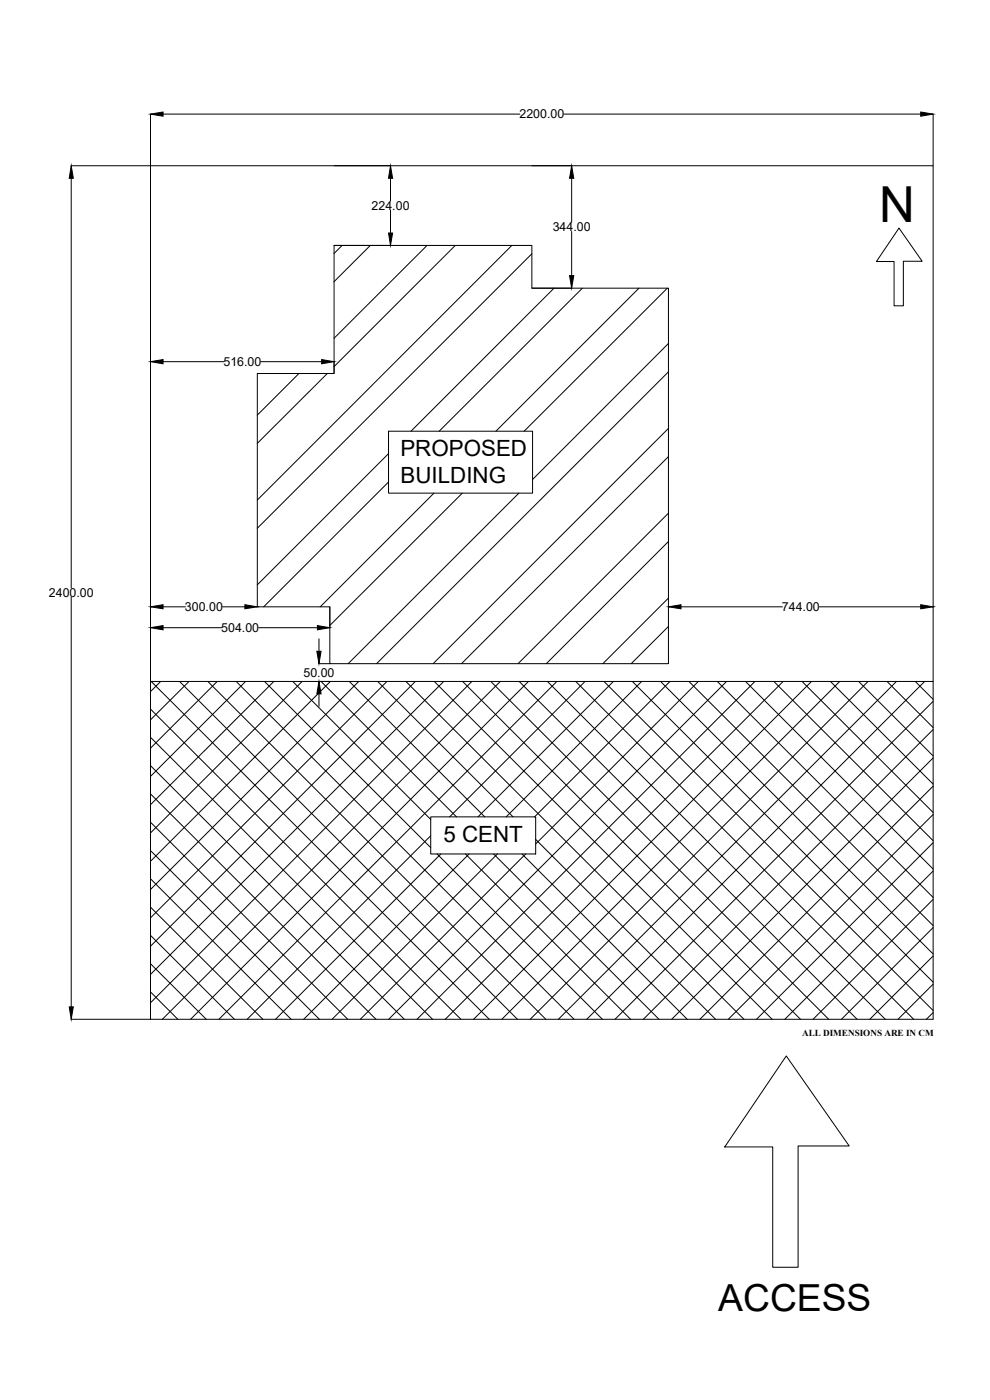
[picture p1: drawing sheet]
<svg xmlns="http://www.w3.org/2000/svg" width="297mm" height="420mm" viewBox="0 0 297 420" stroke-linecap="round" stroke-linejoin="round" font-family="sans-serif">
<!-- layer: 0 -->
<g fill="none" stroke="#000" stroke-width=".3">
<path d="M45.2 34.2v15.5h-23.8M48.9 34.2h107.1M169.2 34.2h107.1M280 34.2v15.5M21.4 53.5v122.9M100.3 49.7h16.9M117.2 53.5v6.8M159.6 49.7h11.9M171.5 53.5v13.3M100.2 73.7h59.4v12.8h41v112.7h-101.6v-17.1h-21.8v-70h23zM100.3 73.7h16.9M102.6 73.7l-2.4 2.4"/>
<path d="M111.1 73.7l-10.9 10.8M117.2 63.1v6.8M128.1 73.7l-27.9 27.8M136.6 73.7l-36.4 36.3M153.6 73.7l-76.4 76.4M159.6 76.2l-82.4 82.3M171.5 69.5v13.2M269.7 68.5l7 9.9h-5.7v13.4h-2.7v-13.3h-5.3zM159.6 86.5h11.9M166.2 86.5l-42.9 42.9M174.7 86.5l-42.9 42.9M191.7 86.5l-42.9 42.9"/>
<path d="M200.2 86.5l-42.9 42.9M45.2 108.5v3.6M48.9 108.5h18.3M78.3 108.5h18.2M89.7 112.1l-12.5 12.5M98.2 112.1l-21 21M100.2 108.5v3.6M200.6 103.1l-40.8 40.8M200.6 111.6l-87.6 87.6M116.6 129.4h43.2v18.6h-43.2zM116.6 136.1l-39.4 39.4M200.6 128.6l-70.7 70.6"/>
<path d="M200.6 137l-62.1 62.2M116.6 144.7l-37.5 37.4M130.2 148l-34.1 34.1M138.7 148l-39.7 39.7M155.7 148l-51.2 51.2M200.6 154l-45.2 45.2M21.4 179.2v123M200.6 179.5l-19.7 19.7M200.6 162.5l-36.7 36.7M45.2 182.1h.1M45.2 182.1v6.3M48.9 182.1h6.8"/>
<path d="M48.9 188.4h17.6M66.7 182.1h6.8M77.2 182.1h.1M77.6 188.4h17.6M95.7 199.2h3.3M95.7 191.7v3.8M99 182.1v6.3M200.6 182.1h.1M200.6 188l-11.2 11.2M204.3 182.1h30.5M245.8 182.1h30.5M280 182.1h.1"/>
<path d="M45.2 212.8l93.1 93.1M45.2 204.5h234.8M45.4 204.5l101.4 101.4M48.2 204.5l-3 3.1M53.9 204.5l101.4 101.4M56.7 204.5l-11.5 11.5M62.3 204.5l101.5 101.4M65.2 204.5l-20 20M70.9 204.5l101.3 101.4M73.7 204.5l-28.5 28.5M79.4 204.5l49.8 49.9M82.2 204.5l-37 37"/>
<path d="M87.8 204.5l41.4 41.4M90.7 204.5l-45.5 45.5M95.7 208.2v3.8M96.3 204.5l40.7 40.7M99.1 204.5l-53.9 54M104.8 204.5l40.6 40.7M107.6 204.5l-62.4 62.5M113.3 204.5l40.7 40.7M116.1 204.5l-70.9 71M121.8 204.5l101.4 101.4M124.6 204.5l-79.4 79.5M130.3 204.5l101.4 101.4"/>
<path d="M133.1 204.5l-87.9 87.9M138.8 204.5l101.4 101.4M141.6 204.5l-96.4 96.4M147.3 204.5l101.4 101.4M150.1 204.5l-101.4 101.4M155.8 204.5l101.4 101.4M158.6 204.5l-101.4 101.4M164.2 204.5l101.4 101.4M167.1 204.5l-101.4 101.4M172.7 204.5l101.4 101.4M175.5 204.5l-40.6 40.7M181.2 204.5l98.8 98.8"/>
<path d="M184.1 204.5l-40.7 40.7M189.7 204.5l90.3 90.3M192.5 204.5l-40.6 40.7M198.2 204.5l81.8 81.8M201 204.5l-40.6 40.7M206.7 204.5l73.3 73.3M209.5 204.5l-48.8 48.8M215.2 204.5l64.8 64.8M218 204.5l-101.4 101.4M223.7 204.5l56.3 56.3M226.5 204.5l-101.4 101.4M232.2 204.5l47.8 47.8"/>
<path d="M235 204.5l-101.4 101.4M240.7 204.5l39.3 39.3M243.5 204.5l-101.4 101.4M249.2 204.5l30.8 30.8M252 204.5l-101.4 101.4M257.6 204.5l22.4 22.4M260.5 204.5l-101.4 101.4M266.1 204.5l13.9 13.9M269 204.5l-101.5 101.4M274.6 204.5l5.4 5.4M277.4 204.5l-101.3 101.4M280 210.5l-95.5 95.4"/>
<path d="M280 218.9l-87 87M45.2 238.3l67.6 67.6M45.2 229.8l76.1 76.1M45.2 221.3l84.6 84.6M280 227.5l-78.5 78.4M280 235.9l-70 70M45.2 255.3l50.6 50.6M45.2 246.8l59.1 59.1M129.2 245.2h31.5v11.1h-31.5zM129.2 250.8l-55 55.1M131.1 256.3l49.6 49.6M132.3 256.3l-49.6 49.6"/>
<path d="M139.6 256.3l49.6 49.6M140.7 256.3l-49.6 49.6M148.1 256.3l49.6 49.6M149.3 256.3l-49.7 49.6M156.6 256.3l49.6 49.6M157.7 256.3l-49.6 49.6M160.7 251.9l54 54M280 244.4l-61.5 61.5M280 252.9l-53 53M45.2 272.2l33.7 33.7M45.2 263.7l42.2 42.2M280 261.4l-44.5 44.5"/>
<path d="M280 269.9l-36 36M280 278.4l-27.5 27.5M45.2 297.7l8.2 8.2M45.2 289.2l16.7 16.7M45.2 280.7l25.1 25.2M280 286.9l-19 19M280 295.4l-10.6 10.5M21.4 305.9h258.6v-256.2h-234.8v256.2M235.9 316.9l18.9 27h-15.3v36.4h-7.7v-36.1h-14.3zM280 303.9l-2.1 2"/>
</g>
<g fill="#000" stroke="#000" stroke-width=".3">
<path d="M45.2 34.2l3.7-.6v1.3zM276.3 33.6l3.7 .6-3.7 .7zM21.4 49.7l.6 3.8h-1.2zM117.2 49.7l.6 3.8h-1.2zM171.5 49.7l.7 3.8h-1.3zM116.6 69.9h1.2l-.6 3.8zM170.9 82.7h1.3l-.7 3.8zM45.2 108.5l3.7-.6v1.3zM96.5 107.9l3.7 .6-3.7 .7zM45.2 182.1l3.7-.6v1.2zM45.2 188.4l3.7-.7v1.3zM73.5 181.5l3.7 .6-3.7 .6z"/>
<path d="M95.1 195.5h1.2l-.6 3.7zM95.2 187.7l3.8 .7-3.8 .6zM200.6 182.1l3.7-.6v1.2zM276.3 181.5l3.7 .6-3.7 .6zM95.7 204.5l.6 3.7h-1.2zM20.8 302.2h1.2l-.6 3.7z"/>
</g>
<text font-size="14.9" x="263.8" y="66.5">N</text>
<text font-size="11.2" x="215.5" y="393.3">ACCESS</text>
<g font-size="6.7">
<text x="120.1" y="137">PROPOSED</text>
<text x="120.2" y="145.1">BUILDING</text>
<text x="133" y="252.7">5 CENT</text>
</g>
<g font-size="3.7">
<text x="155.9" y="35.6">2200.00</text>
<text x="111.5" y="63">224.00</text>
<text x="165.8" y="69.4">344.00</text>
<text x="67" y="109.9">516.00</text>
<text x="14.7" y="179.2">2400.00</text>
<text x="55.5" y="183.4">300.00</text>
<text x="234.6" y="183.4">744.00</text>
<text x="66.4" y="189.7">504.00</text>
<text x="91" y="203.2">50.00</text>
</g>
<text font-size="2.7" x="240.7" y="310.9">ALL DIMENSIONS ARE IN CM</text>
</svg>
